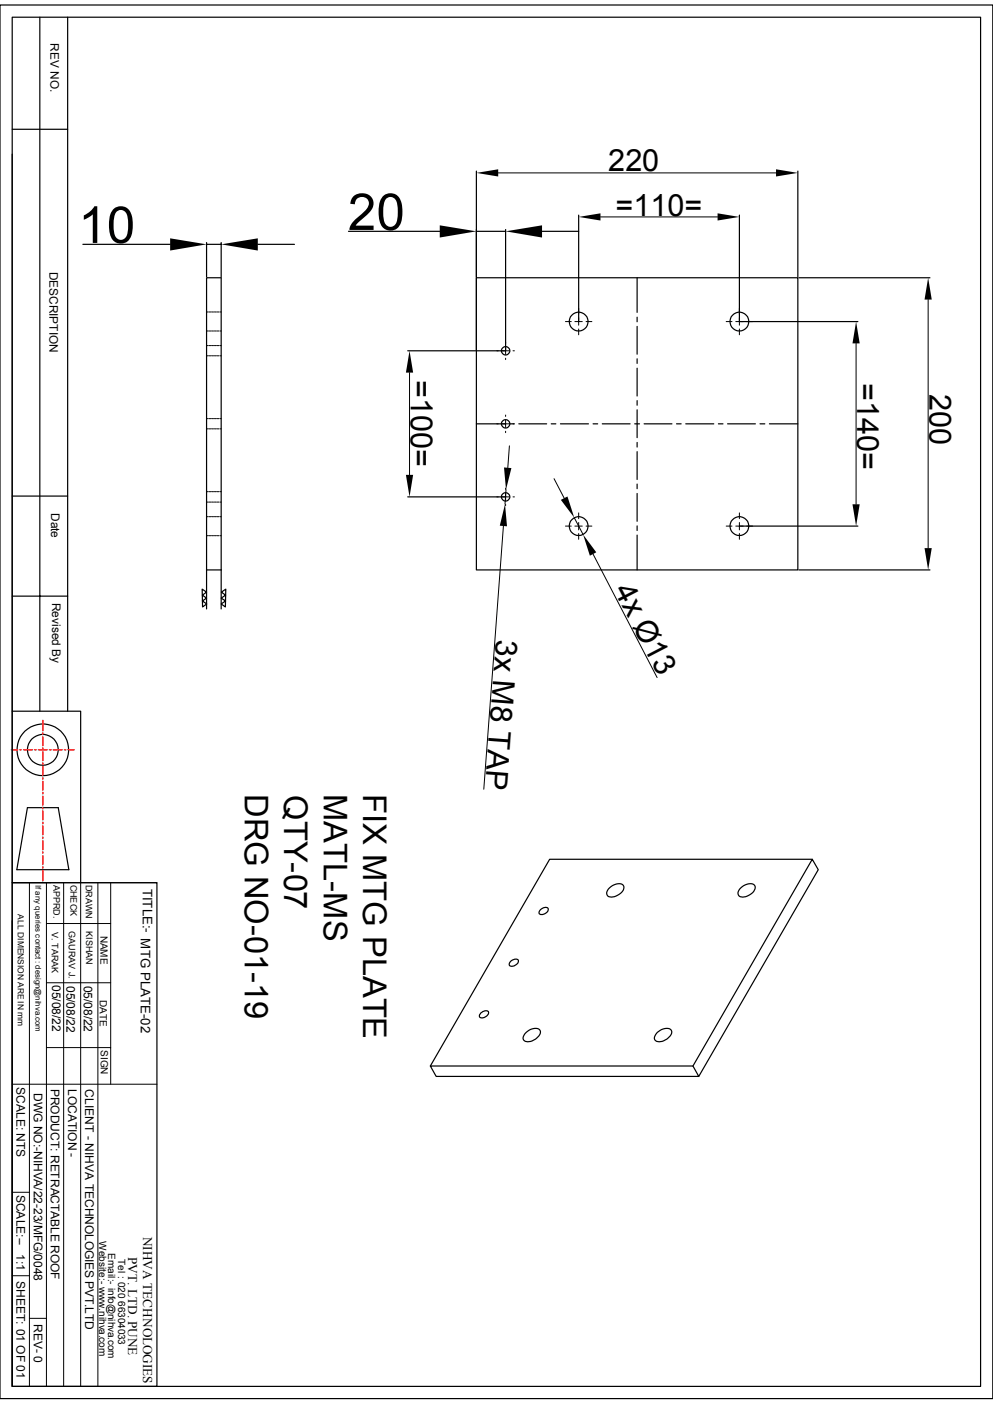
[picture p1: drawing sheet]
<svg xmlns="http://www.w3.org/2000/svg" width="210mm" height="297mm" viewBox="0 0 210 297" stroke-linecap="round" stroke-linejoin="round" font-family="sans-serif">
<g fill="none" stroke="#000" stroke-width=".25">
<path d="M0 1.1h210v294.8h-210zM2.6 3.6h204.8v289.7h-204.8zM8.4 3.6v146.9M14.3 3.6v146.9M2.6 32.6v117.9h14.5v36.2M2.6 27.3h11.7M100.8 36.2v37.8M168.7 36.2v22.3M17.5 51.7h18.5M43.7 51.3v7.2M43.7 51.7h3.1M46.8 51.3v7.2"/>
<path d="M54.5 51.7h7.8M73.7 48.9h19.3M100.8 58.8h67.9v61.8h-67.9zM100.8 48.9h6.1M106.9 48.6v25.4M114.6 48.9h7.8M122.4 45.5v22.3M134.7 58.8v7.3M156.4 45.5v22.3M169 58.8h27.7M86.2 74.2h20.5M134.7 67.1v1"/>
<path d="M134.7 69v5.9M134.7 75.9v1M134.7 77.9v5.9M156.6 68h24.8M100.8 89.7h6M107.7 89.7h1M109.7 89.7h5.9M116.6 89.7h1M118.5 89.7h6M125.4 89.7h1M127.4 89.7h5.9M134.2 89.7h1.1"/>
<path d="M134.7 84.8v.9M134.7 86.7v5.9M134.7 93.6v1M134.7 95.5v5.9M136.2 89.7h5.9M143.1 89.7h1M145 89.7h6M151.9 89.7h1M153.9 89.7h5.9M160.7 89.7h1.1M162.7 89.7h6M2.6 104.9h11.7"/>
<path d="M86.2 105.1h20.5M134.7 102.4v1M134.7 104.4v5.9M134.7 111.3v.9M134.7 113.2v7.4M156.6 111.3h24.8M2.6 126.1h11.7M42.8 124.6l.9 .7-.9 .6 .9 .6-.9 .6 .9 .7-.9 .6zM43.7 120.6v-61.8h3.1v70M43.7 120.6h3.1M43.7 120.6v8.2M46.8 125.3l1-.7-.1 3.8-.9-.6 .9-.7-.9-.6 .9-.6z"/>
<path d="M169 120.6h27.7M2.6 150.5v36.2M5.8 170.9h6.5l2.3 13.1h-11zM2.6 186.7h30.6v106.6h-30.6zM2.6 194.8v98.5M114.3 192.4a1.25 1.25 0 0 1 1.6-.2 1.26 1.26 0 0 1-1.9 1.1v-.5zM128.7 188a2.57 2.57 0 0 1 3-.8 1.4 1.4 0 0 1-.8 2 2.01 2.01 0 0 1-2.5 .2l-.1-.6zM156.5 188a2.57 2.57 0 0 1 3-.8 1.4 1.4 0 0 1-.8 2 2.01 2.01 0 0 1-2.5 .2l-.1-.6zM171.8 181.8h-55.6l-25.2 43.7M101.7 214.3a1.06 1.06 0 0 1 1.6-.1 1.33 1.33 0 0 1-1.9 .9v-.4zM108 203.4a1.1 1.1 0 0 1 1.6-.2 1.32 1.32 0 0 1-1.9 1v-.4zM111 218.7a2.54 2.54 0 0 1 3.1-.9 1.26 1.26 0 0 1-.6 1.8 2.13 2.13 0 0 1-2.8 .4v-.6z"/>
<path d="M139 218.4a2.43 2.43 0 0 1 2.9-.6 1.26 1.26 0 0 1-.6 1.8 2.13 2.13 0 0 1-2.8 .4l-.1-.6zM91 225.5h55.6l1.2 2.2h-55.6zM146.6 225.5l25.2-43.7 1.3 2.2-25.3 43.7"/>
<circle cx="106.9" cy="74.2" r=".89"/>
<circle cx="122.4" cy="68" r="2"/>
<circle cx="156.4" cy="68" r="2"/>
<circle cx="106.9" cy="89.7" r=".89"/>
<circle cx="106.9" cy="105.1" r=".89"/>
<circle cx="122.4" cy="111.3" r="2"/>
<circle cx="156.4" cy="111.3" r="2"/>
<circle cx="9.1" cy="158.6" r="5.5"/>
<circle cx="9.1" cy="158.6" r="3.3"/>
</g>
<g fill="none" stroke="#000" stroke-width=".21">
<path d="M105.4 36.6h58.7M127 45.9h24.8M43.7 73.1h.3M43.7 66h.3M43.7 75.3h.3M43.7 70h.3M44.2 75.3h.4M44.2 70h.4M44.2 73.1h.4M44.2 66h.4M44.7 75.3h.5M44.7 70h.5"/>
<path d="M44.7 73.1h.5M44.7 66h.5M45.3 75.3h.5M45.3 70h.5M45.3 73.1h.5M45.3 66h.5M45.9 75.3h.4M45.9 70h.4M45.9 73.1h.4M45.9 66h.4M46.5 75.3h.3M46.5 70h.3"/>
<path d="M46.5 73.1h.3M46.5 66h.3M86.6 78.8v21.7M105.1 74.2h.3M106.1 74.2h.8v.8M106.9 72.3v.3M106.9 75.8v.3M106.9 73.4v.8h.8M108.5 74.2h.3M119.6 68h1.2M121.6 68h.8v.8M122.4 67.2v.8h.7"/>
<path d="M122.4 65.2v1.3M122.4 69.6v1.2M124 68h1.2M153.6 68h1.2M155.6 68h.8v.8M156.4 67.2v.8h.8M156.4 65.2v1.3M156.4 69.6v1.2M157.9 68h1.3M181.1 72.6v34.1M196.3 63.4v52.6M43.7 88.6h.3"/>
<path d="M43.7 90.7h.3M44.2 90.7h.4M44.2 88.6h.4M44.7 90.7h.5M44.7 88.6h.5M45.3 90.7h.5M45.3 88.6h.5M45.9 90.7h.4M45.9 88.6h.4M46.5 90.7h.3M46.5 88.6h.3M105.1 89.7h.3"/>
<path d="M106.1 89.7h.8v.7M106.9 87.8v.3M106.9 91.2v.3M106.9 88.9v.8h.8M107.7 94.3l-.3 4.6M108.5 89.7h.3M43.7 104h.3M43.7 109.3h.3M43.7 106.2h.3M43.7 113.3h.3M44.2 106.2h.4M44.2 113.3h.4"/>
<path d="M44.2 104h.4M44.2 109.3h.4M44.7 106.2h.5M44.7 113.3h.5M44.7 104h.5M44.7 109.3h.5M45.3 106.2h.5M45.3 113.3h.5M45.3 104h.5M45.3 109.3h.5M45.9 106.2h.4M45.9 113.3h.4"/>
<path d="M45.9 104h.4M45.9 109.3h.4M46.5 106.2h.3M46.5 113.3h.3M46.5 104h.3M46.5 109.3h.3M105.1 105.1h.3M106.1 105.1h.8v.8M106.5 111.3l-4.2 55.7M106.9 103.3v.2M106.9 106.7v.3M106.9 104.3v.8h.8"/>
<path d="M107 103.6l-.2 3M108.5 105.1h.3M117.2 101.3l2.1 4.1M119.6 111.3h1.2M121.5 109.5l1.8 3.6M121.6 111.3h.8v.8M122.4 110.5v.8h.7M122.4 108.5v1.2M122.4 112.9v1.2M124 111.3h1.2M125.4 117.2l13.6 26.1M153.6 111.3h1.2"/>
<path d="M155.6 111.3h.8v.8M156.4 110.5v.8h.8M156.4 108.5v1.2M156.4 112.9v1.2M157.9 111.3h1.3M2.6 186.7h30.6M6.2 186.7v106.6M9.8 195.4h13.6M9.8 186.7v106.6M13.5 186.7v106.6M17.1 186.7v106.6M20.7 186.7v106.6"/>
<path d="M23.4 186.7v42.7M9.8 207.9h13.6M2.6 229.4h30.6M9.8 221.6h13.6M2.6 252.2h3.6M2.6 269.9h3.6M6.2 278.9h3.6"/>
</g>
<g fill="#000">
<path d="M100.8 36.6l4.6-.8v1.5zM164.1 35.8l4.6 .8-4.6 .7zM36 50.4l7.7 1.3-7.7 1.3zM46.8 51.7l7.7-1.3v2.6zM93 47.7l7.8 1.2-7.8 1.3zM106.9 48.9l7.7-1.2v2.5zM122.4 45.9l4.6-.8v1.6zM151.8 45.1l4.6 .8-4.6 .8zM86.6 74.2l.8 4.6h-1.5zM181.1 68l.7 4.6h-1.5zM196.3 58.8l.8 4.6h-1.6zM106.6 98.9l1.6 .1-1.2 4.6z"/>
<path d="M85.9 100.5h1.5l-.8 4.6zM106.8 106.6l.4 4.7-1.5-.1zM118.6 105.7l1.4-.7 1.5 4.5zM123.3 113.1l2.8 3.7-1.3 .8zM180.3 106.7h1.5l-.7 4.6zM195.5 116h1.6l-.8 4.6z"/>
</g>
<g fill="none" stroke="#f00" stroke-width=".25">
<path d="M2.4 158.6h1.4M4.1 158.6h.4M5 158.6h1.9M7.3 158.6h.4M8.1 158.6h1.9M9.1 152.4v2.2M9.1 155v.4M9.1 155.8v2M9.1 158.2v.4M9.1 159v2M10.4 158.6h.4M11.2 158.6h2"/>
<path d="M13.6 158.6h.4M14.4 158.6h1.3M9.1 161.3v.4M9.1 162.1v2M9.1 164.5v.3M9.1 165.3v1.9M9.1 167.6v.4M9.1 168.4v1.9M9.1 170.7v.5M9.1 171.5v2M9.1 173.9v.4M9.1 174.7v1.9"/>
<path d="M9.1 177v.4M9.1 177.8v2M9.1 180.2v.4M9.1 181v1.9M9.1 183.3v.4M9.1 184.1v2.3"/>
</g>
<g font-size="10.8">
<text x="16.6" y="51.4">10</text>
<text x="73.6" y="48.6">20</text>
</g>
<g font-size="6.9">
<text x="51.8" y="168" transform="rotate(90 51.8 168)">DRG NO-01-19</text>
<text x="76.8" y="168" transform="rotate(90 76.8 168)">FIX MTG PLATE</text>
<text x="60.1" y="168.2" transform="rotate(90 60.1 168.2)">QTY-07</text>
<text x="68.5" y="168" transform="rotate(90 68.5 168)">MATL-MS</text>
</g>
<g font-size="6.5">
<text x="128.7" y="36.3">220</text>
<text x="130.2" y="45.6">=110=</text>
<text x="86.9" y="80.5" transform="rotate(90 86.9 80.5)">=100=</text>
<text x="181.3" y="81.1" transform="rotate(90 181.3 81.1)">=140=</text>
<text x="196.6" y="83.3" transform="rotate(90 196.6 83.3)">200</text>
<text x="129.8" y="124.7" transform="rotate(63 129.8 124.7)">4x Ø13</text>
<text x="104.9" y="135.1" transform="rotate(94 104.9 135.1)">3x M8 TAP</text>
</g>
<g font-size="2.8">
<text x="30.2" y="188" transform="rotate(90 30.2 188)">TITLE:- MTG PLATE-02</text>
<text x="30.3" y="261.6" transform="rotate(90 30.3 261.6)">NIHVA TECHNOLOGIES</text>
<text x="27.1" y="265.9" transform="rotate(90 27.1 265.9)">PVT. LTD. PUNE</text>
</g>
<g font-size="2.5">
<text x="10.7" y="9.2" transform="rotate(90 10.7 9.2)">REV NO.</text>
<text x="10.5" y="57.5" transform="rotate(90 10.5 57.5)">DESCRIPTION</text>
<text x="10.8" y="108.5" transform="rotate(90 10.8 108.5)">Date</text>
<text x="11" y="127.5" transform="rotate(90 11 127.5)">Revised By</text>
<text x="11" y="208.4" transform="rotate(90 11 208.4)">05/08/22</text>
<text x="14.1" y="208.5" transform="rotate(90 14.1 208.5)">05/08/22</text>
<text x="17.7" y="208.5" transform="rotate(90 17.7 208.5)">05/08/22</text>
<text x="3.5" y="230" transform="rotate(90 3.5 230)">SCALE: NTS</text>
<text x="7.2" y="231.2" transform="rotate(90 7.2 231.2)">DWG NO:-NIHVA/22-23/MFG/0048</text>
<text x="10.8" y="230.3" transform="rotate(90 10.8 230.3)">PRODUCT: RETRACTABLE ROOF</text>
<text x="14.4" y="230.3" transform="rotate(90 14.4 230.3)">LOCATION -</text>
<text x="18" y="230.4" transform="rotate(90 18 230.4)">CLIENT - NIHVA TECHNOLOGIES PVT.LTD</text>
<text x="3.5" y="252.7" transform="rotate(90 3.5 252.7)">SCALE:--</text>
<text x="3.5" y="265.3" transform="rotate(90 3.5 265.3)">1:1</text>
<text x="3.5" y="271" transform="rotate(90 3.5 271)">SHEET: 01 OF 01</text>
<text x="7.2" y="280" transform="rotate(90 7.2 280)">REV- 0</text>
</g>
<g font-size="2.1">
<text x="21.3" y="197.9" transform="rotate(90 21.3 197.9)">NAME</text>
<text x="21.1" y="211.5" transform="rotate(90 21.1 211.5)">DATE</text>
<text x="21.3" y="222.1" transform="rotate(90 21.3 222.1)">SIGN</text>
<text x="21" y="262.6" transform="rotate(90 21 262.6)">Website:- www.nihva.com</text>
<text x="22.9" y="265" transform="rotate(90 22.9 265)">Email:- info@nihva.com</text>
<text x="25" y="266.3" transform="rotate(90 25 266.3)">Tel : 020 66304033</text>
</g>
<g font-size="1.9">
<text x="11.3" y="187.2" transform="rotate(90 11.3 187.2)">APPRD.</text>
<text x="14.9" y="187.1" transform="rotate(90 14.9 187.1)">CHECK</text>
<text x="18.1" y="187.2" transform="rotate(90 18.1 187.2)">DRAWN</text>
<text x="11" y="197.1" transform="rotate(90 11 197.1)">V. TARAK</text>
<text x="14.6" y="197" transform="rotate(90 14.6 197)">GAURAV J.</text>
<text x="18.2" y="197" transform="rotate(90 18.2 197)">KISHAN</text>
</g>
<text font-size="1.8" x="3.8" y="193.4" transform="rotate(90 3.8 193.4)">ALL DIMENSION ARE IN mm</text>
<text font-size="1.7" x="7.5" y="187.2" transform="rotate(90 7.5 187.2)">If any queries contact : design@nihva.com</text>
</svg>
